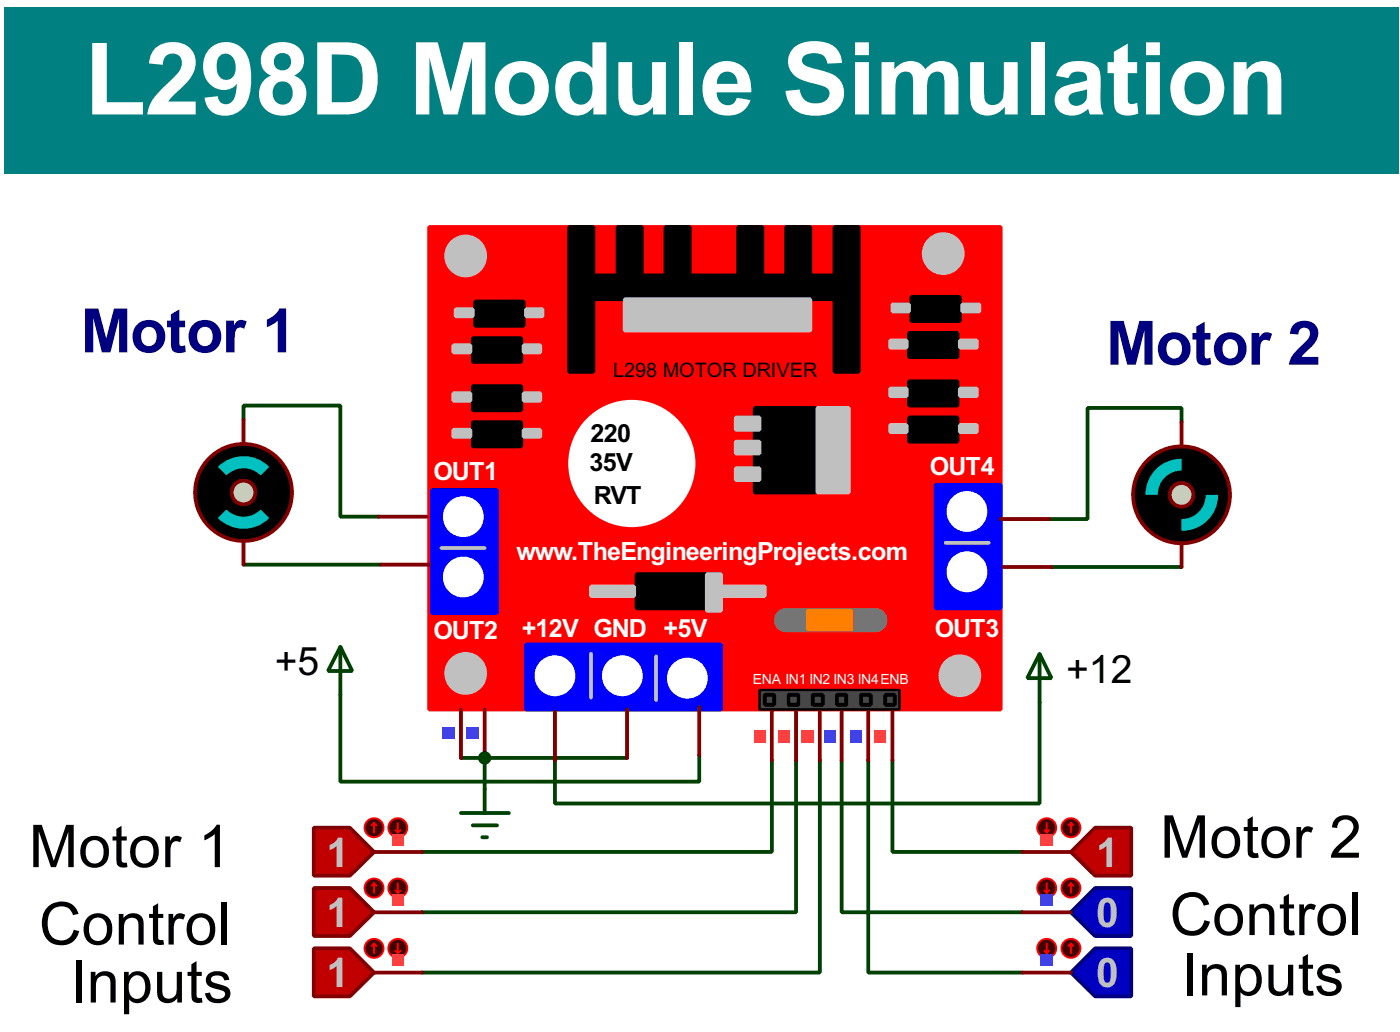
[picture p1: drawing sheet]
<svg xmlns="http://www.w3.org/2000/svg" width="147mm" height="109mm" viewBox="0 0 147 109" stroke-linecap="round" stroke-linejoin="round" font-family="sans-serif">
<path d="M25.7 44.2v-1.5h10.2v11.7h4M25.7 59.5h14.5M110.8 59.7h13.7M124.5 44.5v-1.5h-9.9v11.7h-4.1M35.9 73.2v9.1h37.8v-2.8M48.6 79.8h2.5M109.5 74v10.6h-51v-4.5M83.9 80.1v16h-39.4" fill="none" stroke="#004000" stroke-width=".4"/>
<circle cx="51.1" cy="79.8" r=".2" fill="#004000"/>
<path d="M66.1 79.8h-15v3.3M81.3 80.1v9.6h-36.8M86.4 80.1v22.3h-41.9M88.7 80.1v16h19M91.5 80.1v22.3h16.2M94 80.1v9.6h13.7" fill="none" stroke="#004000" stroke-width=".4"/>
<circle cx="124.4" cy="52.1" r="5.1" fill="#000" stroke="#800000" stroke-width=".4"/>
<circle cx="124.4" cy="52.1" r="1.25" fill="#c8c8aa" stroke="#800000" stroke-width=".4"/>
<g fill="#000" stroke="#000" stroke-width=".4">
<path d="M120.7 52.1h1.3a2.52 2.52 0 0 0 2.5 2.6v1.2a3.8 3.8 0 0 1-3.8-3.8z" fill-rule="evenodd"/>
<path d="M124.5 48.3a3.8 3.8 0 0 1 3.8 3.8h-1.3a2.5 2.5 0 0 0-2.5-2.5z" fill-rule="evenodd"/>
</g>
<g fill="#00c0c0">
<path d="M121.8 49.4a3.8 3.8 0 0 1 2.7-1.1v1.3a2.48 2.48 0 0 0-2.5 2.5h-1.3a3.8 3.8 0 0 1 1.1-2.7z" fill-rule="evenodd"/>
<path d="M124.5 54.7a2.53 2.53 0 0 0 2.5-2.6h1.3a3.8 3.8 0 0 1-3.8 3.8z" fill-rule="evenodd"/>
</g>
<path d="M124.5 44.5v2.5M124.5 57.2v2.5" fill="none" stroke="#800000" stroke-width=".4"/>
<circle cx="25.6" cy="51.9" r="5.1" fill="#000" stroke="#800000" stroke-width=".4"/>
<circle cx="25.6" cy="51.9" r="1.25" fill="#c8c8aa" stroke="#800000" stroke-width=".4"/>
<g fill="#000" stroke="#000" stroke-width=".4">
<path d="M23 49.2l.9 .9a2.53 2.53 0 0 0 0 3.6l-.9 .9a3.8 3.8 0 0 1 0-5.4z" fill-rule="evenodd"/>
<path d="M28.4 49.2a3.7 3.7 0 0 1 0 5.4l-.9-.9a2.54 2.54 0 0 0 0-3.6z" fill-rule="evenodd"/>
</g>
<g fill="#00c0c0">
<path d="M23 49.2a3.8 3.8 0 0 1 5.4 0l-.9 .9a2.53 2.53 0 0 0-3.6 0z" fill-rule="evenodd"/>
<path d="M23.9 53.7a2.54 2.54 0 0 0 3.6 0l.9 .9a3.8 3.8 0 0 1-5.4 0z" fill-rule="evenodd"/>
</g>
<path d="M25.7 44.2v2.6M25.7 56.9v2.6" fill="none" stroke="#800000" stroke-width=".4"/>
<path d="M45.2 23.9h60.2v50.8h-60.2z" fill="#f00" stroke="#f00" stroke-width=".4"/>
<g fill="#000" stroke="#000" stroke-width=".4">
<path d="M49.8 35.6h5.1v2.5h-5.1zM50.1 31.8h5.1v2.5h-5.1zM60 23.9h2.5v15.3h-2.5zM62.5 29h25.4v2.5h-25.4zM65.1 23.9h2.5v5.1h-2.5zM70.1 23.9h2.6v5.1h-2.6zM77.8 23.9h2.5v5.1h-2.5zM82.8 23.9h2.6v5.1h-2.6zM87.9 23.9h2.6v15.3h-2.6zM95.8 35.1h5.1v2.5h-5.1zM96 31.3h5.1v2.5h-5.1zM49.8 40.7h5.1v2.5h-5.1z"/>
<path d="M49.8 44.5h5.1v2.5h-5.1zM79.5 43h6.4v8.9h-6.4zM95.8 40.2h5.1v2.5h-5.1zM95.8 44h5.1v2.5h-5.1zM67.1 60.5h8.9v3.6h-8.9z"/>
</g>
<g fill="#c0c0c0" stroke="#c0c0c0" stroke-width=".4">
<path d="M101.4 32.1h1.8v.7h-1.8z"/>
<path d="M94 32.1h1.8v.7h-1.8z"/>
<path d="M101.1 35.9h1.8v.7h-1.8z"/>
<path d="M93.8 35.9h1.7v.7h-1.7z"/>
<path d="M101.1 40.9h1.8v.8h-1.8z"/>
<path d="M93.8 40.9h1.7v.8h-1.7z"/>
<path d="M101.1 44.8h1.8v.7h-1.8z"/>
<path d="M93.8 44.8h1.7v.7h-1.7z"/>
<path d="M65.8 31.5h19.6v3.3h-19.6z"/>
<path d="M55.4 32.6h1.8v.7h-1.8z"/>
<path d="M48 32.6h1.8v.7h-1.8z"/>
<path d="M55.2 36.4h1.7v.7h-1.7z"/>
<path d="M47.8 36.4h1.8v.7h-1.8z"/>
<path d="M55.2 41.4h1.7v.8h-1.7z"/>
<path d="M47.8 41.4h1.8v.8h-1.8z"/>
<path d="M55.2 45.3h1.7v.7h-1.7z"/>
<path d="M47.8 45.3h1.8v.7h-1.8z"/>
<path d="M77.5 44h2.5v1.3h-2.5z"/>
<path d="M77.5 46.5h2.5v1.3h-2.5z"/>
<path d="M77.5 49.3h2.5v1.3h-2.5z"/>
<path d="M86.1 43h3.3v8.9h-3.3z"/>
<path d="M74.5 60.5h1.5v3.8h-1.5z"/>
<path d="M62.3 61.8h4.5v1h-4.5z"/>
<path d="M76 61.8h4.6v1h-4.6z"/>
</g>
<path d="M82.8 65.3h9.4" fill="none" stroke="#757575" stroke-width="2.6"/>
<path d="M85.1 64.3h4.6v2h-4.6z" fill="#ff8000" stroke="#ff8000" stroke-width=".4"/>
<g fill="#00f" stroke="#00f" stroke-width=".4">
<path d="M98.6 51.1h6.8v13h-6.8z"/>
<path d="M45.5 51.6h6.9v13h-6.9z"/>
<path d="M55.4 67.9h20.6v6.8h-20.6z"/>
</g>
<g fill="#fff" stroke="#fff" stroke-width=".4">
<circle cx="101.8" cy="53.9" r="1.95"/>
<circle cx="101.8" cy="60.2" r="1.95"/>
<circle cx="48.8" cy="54.4" r="1.95"/>
<circle cx="48.8" cy="60.8" r="1.95"/>
<circle cx="65.5" cy="71.2" r="1.95"/>
<circle cx="58.4" cy="71.2" r="1.95"/>
<circle cx="72.4" cy="71.4" r="1.95"/>
<circle cx="66.5" cy="48.8" r="6.5"/>
</g>
<path d="M46.5 57.7h4.6M99.6 57.2h4.6M62.3 68.9v4.6M69.1 69.1v4.6" fill="none" stroke="#c0c0c0" stroke-width=".4"/>
<g fill="#c0c0c0" stroke="#c0c0c0" stroke-width=".4">
<circle cx="99.3" cy="26.7" r="2.05"/>
<circle cx="49" cy="27" r="2.05"/>
<circle cx="49" cy="70.9" r="2.05"/>
<circle cx="101.1" cy="71.2" r="2.05"/>
</g>
<path d="M80 72.7h14.8v2h-14.8z" fill="#464646" stroke="#000" stroke-width=".25"/>
<g fill="#464646" stroke="#000" stroke-width=".4">
<path d="M93.3 73.2h1v1h-1z"/>
<path d="M90.7 73.2h1v1h-1z"/>
<path d="M88.2 73.2h1v1h-1z"/>
<path d="M85.6 73.2h1.1v1h-1.1z"/>
<path d="M83.1 73.2h1v1h-1z"/>
<path d="M80.6 73.2h1v1h-1z"/>
</g>
<g fill="none" stroke="#800000" stroke-width=".4">
<path d="M39.9 54.4h5.1M40.2 59.5h5M105.4 54.7h5.1M105.7 59.7h5.1M48.6 74.7v5.1M51.1 74.7v5.1M58.5 75v5.1M66.1 74.7v5.1M73.7 74.5v5M81.3 75v5.1M83.9 75v5.1M86.4 75v5.1"/>
<path d="M88.7 75v5.1M91.5 75v5.1M94 75v5.1"/>
</g>
<g fill="#ff4040">
<path d="M82 76.9h1.2v1.3h-1.2z"/>
<path d="M84.5 76.9h1.3v1.3h-1.3z"/>
<path d="M79.4 76.9h1.3v1.3h-1.3z"/>
<path d="M92.1 76.9h1.3v1.3h-1.3z"/>
</g>
<g fill="#4040ff">
<path d="M86.8 76.9h1.2v1.3h-1.2z"/>
<path d="M89.6 76.9h1.2v1.3h-1.2z"/>
<path d="M46.6 76.6h1.3v1.3h-1.3z"/>
<path d="M49.2 76.6h1.3v1.3h-1.3z"/>
</g>
<path d="M35.9 68.1l1.2 2.6h-2.5zM35.9 68.1v5.1M109.5 68.9l1.3 2.5h-2.6zM109.5 68.9v5.1" fill="none" stroke="#004000" stroke-width=".4"/>
<path d="M33.1 93.5h3.8l2.5 2.6-2.5 2.5h-3.8z" fill-rule="evenodd" fill="#c00000" stroke="#800000" stroke-width=".4"/>
<path d="M39.4 96.1h5.1" fill="none" stroke="#800000" stroke-width=".4"/>
<circle cx="39.4" cy="93.5" r="1" fill="#400000" stroke="#f00" stroke-width=".2"/>
<path d="M39.4 93l-.2 .3M39.4 93l.3 .3M39.4 93v1" fill="none" stroke="#f00" stroke-width=".2"/>
<circle cx="41.9" cy="93.5" r="1" fill="#400000" stroke="#f00" stroke-width=".2"/>
<path d="M41.7 93.8l.2 .2M41.9 93v1M42.2 93.8l-.3 .2" fill="none" stroke="#f00" stroke-width=".2"/>
<path d="M41.3 94.2h1.3v1.2h-1.3z" fill="#ff4040"/>
<path d="M33.1 87.2h3.8l2.5 2.5-2.5 2.5h-3.8z" fill-rule="evenodd" fill="#c00000" stroke="#800000" stroke-width=".4"/>
<path d="M39.4 89.7h5.1" fill="none" stroke="#800000" stroke-width=".4"/>
<circle cx="39.4" cy="87.2" r="1" fill="#400000" stroke="#f00" stroke-width=".2"/>
<path d="M39.4 86.7l-.2 .2M39.4 86.7l.3 .2M39.4 86.7v1" fill="none" stroke="#f00" stroke-width=".2"/>
<circle cx="41.9" cy="87.2" r="1" fill="#400000" stroke="#f00" stroke-width=".2"/>
<path d="M41.7 87.4l.2 .3M41.9 86.7v1M42.2 87.4l-.3 .3" fill="none" stroke="#f00" stroke-width=".2"/>
<path d="M41.3 87.8h1.3v1.3h-1.3z" fill="#ff4040"/>
<path d="M112.8 102.4l2.6-2.5h3.8v5h-3.8z" fill-rule="evenodd" fill="#0000c0" stroke="#000080" stroke-width=".4"/>
<path d="M107.7 102.4h5.1" fill="none" stroke="#800000" stroke-width=".4"/>
<circle cx="112.8" cy="99.9" r="1" fill="#400000" stroke="#f00" stroke-width=".2"/>
<path d="M112.8 99.4l.3 .2M112.8 99.4l-.2 .2M112.8 99.4v1" fill="none" stroke="#f00" stroke-width=".2"/>
<circle cx="110.2" cy="99.9" r="1" fill="#400000" stroke="#f00" stroke-width=".2"/>
<path d="M110.3 99.4v1M110 100.1l.3 .3M110.5 100.1l-.2 .3" fill="none" stroke="#f00" stroke-width=".2"/>
<path d="M109.6 100.5h1.3v1.3h-1.3z" fill="#4040ff"/>
<path d="M112.8 96.1l2.6-2.6h3.8v5.1h-3.8z" fill-rule="evenodd" fill="#0000c0" stroke="#000080" stroke-width=".4"/>
<path d="M107.7 96.1h5.1" fill="none" stroke="#800000" stroke-width=".4"/>
<circle cx="112.8" cy="93.5" r="1" fill="#400000" stroke="#f00" stroke-width=".2"/>
<path d="M112.8 93l.3 .3M112.8 93l-.2 .3M112.8 93v1" fill="none" stroke="#f00" stroke-width=".2"/>
<circle cx="110.2" cy="93.5" r="1" fill="#400000" stroke="#f00" stroke-width=".2"/>
<path d="M110 93.8l.3 .2M110.3 93v1M110.5 93.8l-.2 .2" fill="none" stroke="#f00" stroke-width=".2"/>
<path d="M109.6 94.2h1.3v1.2h-1.3z" fill="#4040ff"/>
<path d="M112.8 89.7l2.6-2.5h3.8v5h-3.8z" fill-rule="evenodd" fill="#c00000" stroke="#800000" stroke-width=".4"/>
<path d="M107.7 89.7h5.1" fill="none" stroke="#800000" stroke-width=".4"/>
<circle cx="112.8" cy="87.2" r="1" fill="#400000" stroke="#f00" stroke-width=".2"/>
<path d="M112.8 86.7l.3 .2M112.8 86.7l-.2 .2M112.8 86.7v1" fill="none" stroke="#f00" stroke-width=".2"/>
<circle cx="110.2" cy="87.2" r="1" fill="#400000" stroke="#f00" stroke-width=".2"/>
<path d="M110 87.4l.3 .3M110.3 86.7v1M110.5 87.4l-.2 .3" fill="none" stroke="#f00" stroke-width=".2"/>
<path d="M109.6 87.8h1.3v1.3h-1.3z" fill="#ff4040"/>
<path d="M33.1 99.9h3.8l2.5 2.5-2.5 2.5h-3.8z" fill-rule="evenodd" fill="#c00000" stroke="#800000" stroke-width=".4"/>
<path d="M39.4 102.4h5.1" fill="none" stroke="#800000" stroke-width=".4"/>
<circle cx="39.4" cy="99.9" r="1" fill="#400000" stroke="#f00" stroke-width=".2"/>
<path d="M39.4 99.4l-.2 .2M39.4 99.4l.3 .2M39.4 99.4v1" fill="none" stroke="#f00" stroke-width=".2"/>
<circle cx="41.9" cy="99.9" r="1" fill="#400000" stroke="#f00" stroke-width=".2"/>
<path d="M41.9 99.4v1M41.7 100.1l.2 .3M42.2 100.1l-.3 .3" fill="none" stroke="#f00" stroke-width=".2"/>
<path d="M41.3 100.5h1.3v1.3h-1.3z" fill="#ff4040"/>
<path d="M.5 .8h146.9v17.5h-146.9z" fill="#008080"/>
<path d="M48.6 85.6h5M49.8 86.9h2.6M50.8 88.2h.5M51.1 83.1v2.5" fill="none" stroke="#004000" stroke-width=".4"/>
<circle cx="51" cy="79.8" r=".5" fill="#004000" stroke="#004000" stroke-width=".4"/>
<text font-size="11.9" fill="#fff" x="8.9" y="12">L298D Module Simulation</text>
<g font-size="7.2" fill="#000080">
<text x="8.5" y="37.1">Motor 1</text>
<text x="116.5" y="38.4">Motor 2</text>
</g>
<g font-size="7">
<text x="3.1" y="91.3">Motor 1</text>
<text x="122.2" y="90.3">Motor 2</text>
<text x="4.1" y="99.5">Control</text>
<text x="123.2" y="98.5">Control</text>
<text x="7.4" y="105.6">Inputs</text>
<text x="124.5" y="104.8">Inputs</text>
</g>
<g font-size="4.8" fill="#c0c0c0">
<text x="34.4" y="91.3">1</text>
<text x="115.5" y="91.3">1</text>
<text x="34.4" y="97.6">1</text>
<text x="115.5" y="97.6">0</text>
<text x="34.4" y="104">1</text>
<text x="115.5" y="104">0</text>
</g>
<g font-size="4.6">
<text x="29" y="71.1">+5</text>
<text x="112.3" y="71.9">+12</text>
</g>
<g font-size="3">
<text x="62.2" y="46.5">220</text>
<text x="62.1" y="49.6">35V</text>
<text x="62.6" y="53.1">RVT</text>
</g>
<g font-size="3" fill="#fff">
<text x="45.7" y="50.6">OUT1</text>
<text x="98" y="50.1">OUT4</text>
<text x="54.4" y="59">www.TheEngineeringProjects.com</text>
<text x="45.7" y="67.3">OUT2</text>
<text x="55" y="67.1">+12V GND +5V</text>
<text x="98.5" y="67.1">OUT3</text>
</g>
<text font-size="2.4" x="64.6" y="39.7">L298 MOTOR DRIVER</text>
<text font-size="1.7" fill="#fff" x="79.3" y="72">ENA IN1 IN2 IN3 IN4ENB</text>
</svg>
